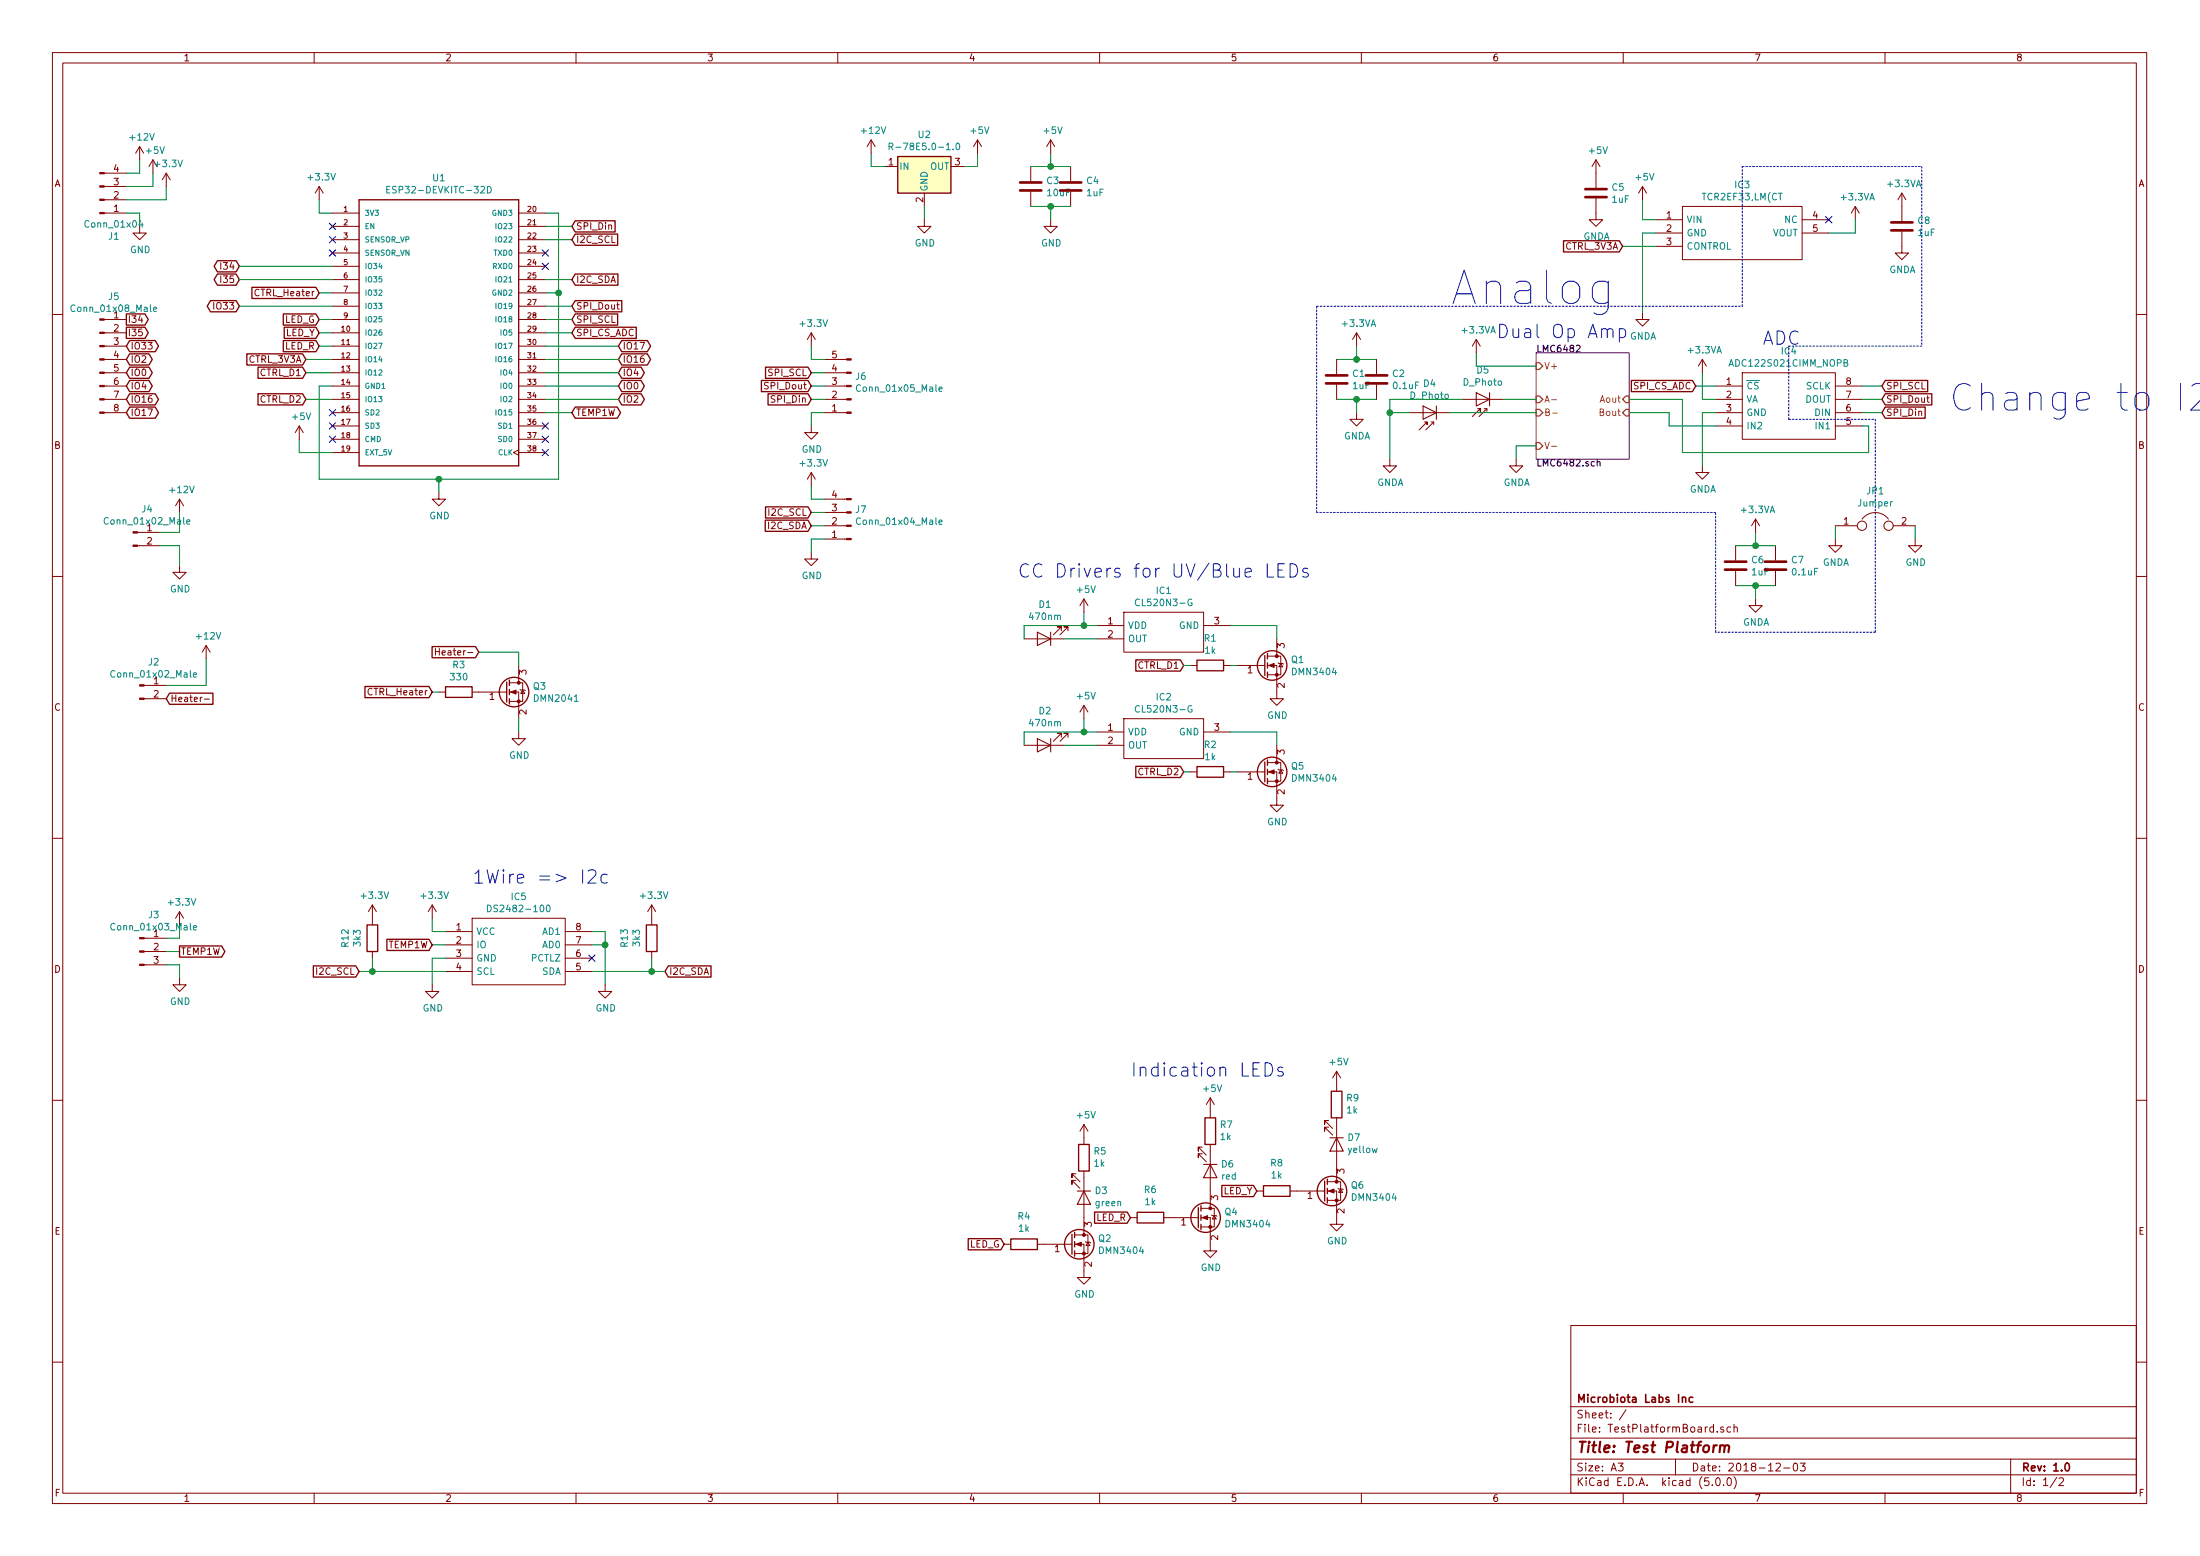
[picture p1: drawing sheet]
EESchema Schematic File Version 4
LIBS:TestPlatformBoard-cache
EELAYER 26 0
EELAYER END
$Descr A3 16535 11693
encoding utf-8
Sheet 1 2
Title "Test Platform"
Date "2018-12-03"
Rev "1.0"
Comp "Microbiota Labs Inc"
Comment1 ""
Comment2 ""
Comment3 ""
Comment4 ""
$EndDescr
$Comp
L Regulator_Switching:R-78E5.0-1.0 U2
U 1 1
P 6950 1250
F 0 "U2" H 6950 1492 50  0000 C CNN
F 1 "R-78E5.0-1.0" H 6950 1401 50  0000 C CNN
F 2 "Converters_DCDC_ACDC:DCDC-Conv_RECOM_R-78E-0.5" H 7000 1000 50  0001 L CIN
F 3 "https://www.recom-power.com/pdf/Innoline/R-78Exx-1.0.pdf" H 6950 1250 50  0001 C CNN
	1    6950 1250
	1    0    0    -1  
$EndComp
$Sheet
S 11550 2650 700  800 
U 5C00F5BD
F0 "LMC6482" 50
F1 "LMC6482.sch" 50
F2 "A-" I L 11550 3000 50 
F3 "B-" I L 11550 3100 50 
F4 "V+" I L 11550 2750 50 
F5 "V-" I L 11550 3350 50 
F6 "Aout" I R 12250 3000 50 
F7 "Bout" I R 12250 3100 50 
$EndSheet
$Comp
L power:GNDA #PWR022
U 1 1
P 11400 3450
F 0 "#PWR022" H 11400 3200 50  0001 C CNN
F 1 "GNDA" H 11405 3277 50  0000 C CNN
F 2 "" H 11400 3450 50  0001 C CNN
F 3 "" H 11400 3450 50  0001 C CNN
	1    11400 3450
	1    0    0    -1  
$EndComp
Wire Wire Line
	11400 3450 11400 3350
Wire Wire Line
	11400 3350 11550 3350
$Comp
L power:+3.3V #PWR04
U 1 1
P 2400 1500
F 0 "#PWR04" H 2400 1350 50  0001 C CNN
F 1 "+3.3V" H 2415 1673 50  0000 C CNN
F 2 "" H 2400 1500 50  0001 C CNN
F 3 "" H 2400 1500 50  0001 C CNN
	1    2400 1500
	1    0    0    -1  
$EndComp
Wire Wire Line
	11100 2650 11100 2750
Wire Wire Line
	11100 2750 11550 2750
Wire Wire Line
	7350 1150 7350 1250
Wire Wire Line
	7350 1250 7250 1250
$Comp
L power:GNDA #PWR028
U 1 1
P 12350 2350
F 0 "#PWR028" H 12350 2100 50  0001 C CNN
F 1 "GNDA" H 12355 2177 50  0000 C CNN
F 2 "" H 12350 2350 50  0001 C CNN
F 3 "" H 12350 2350 50  0001 C CNN
	1    12350 2350
	1    0    0    -1  
$EndComp
Wire Wire Line
	6950 1550 6950 1650
$Comp
L Device:D_Photo D5
U 1 1
P 11100 3000
F 0 "D5" H 11050 2784 50  0000 C CNN
F 1 "D_Photo" H 11050 2875 50  0000 C CNN
F 2 "LEDs:LED_D5.0mm" H 11050 3000 50  0001 C CNN
F 3 "~" H 11050 3000 50  0001 C CNN
	1    11100 3000
	-1   0    0    1   
$EndComp
$Comp
L Device:D_Photo D4
U 1 1
P 10700 3100
F 0 "D4" H 10650 2884 50  0000 C CNN
F 1 "D_Photo" H 10650 2975 50  0000 C CNN
F 2 "LEDs:LED_D5.0mm" H 10650 3100 50  0001 C CNN
F 3 "~" H 10650 3100 50  0001 C CNN
	1    10700 3100
	-1   0    0    1   
$EndComp
Wire Wire Line
	11300 3000 11550 3000
Wire Wire Line
	11550 3100 10900 3100
$Comp
L ADC122S021CIMM_NOPB:ADC122S021CIMM_NOPB IC4
U 1 1
P 12900 2900
F 0 "IC4" H 13450 3165 50  0000 C CNN
F 1 "ADC122S021CIMM_NOPB" H 13450 3074 50  0000 C CNN
F 2 "ADC122S021CIMM_NOPB:SOP65P490X110-8N" H 13850 3000 50  0001 L CNN
F 3 "http://www.ti.com/lit/gpn/ADC122S021" H 13850 2900 50  0001 L CNN
F 4 "2 Channel, 50 ksps to 200 ksps 12-Bit A/D Converter" H 13850 2800 50  0001 L CNN "Description"
F 5 "1.1" H 13850 2700 50  0001 L CNN "Height"
F 6 "ADC122S021CIMM/NOPB" H 13850 2600 50  0001 L CNN "TI store Part Number"
F 7 "Texas Instruments" H 13850 2500 50  0001 L CNN "Manufacturer_Name"
F 8 "ADC122S021CIMM/NOPB" H 13850 2400 50  0001 L CNN "Manufacturer_Part_Number"
	1    12900 2900
	1    0    0    -1  
$EndComp
Wire Wire Line
	12650 3000 12650 3400
Wire Wire Line
	12650 3400 14050 3400
Wire Wire Line
	14050 3400 14050 3200
Wire Wire Line
	14050 3200 14000 3200
Wire Wire Line
	12250 3000 12650 3000
Wire Wire Line
	12550 3200 12550 3100
Wire Wire Line
	12550 3100 12250 3100
Wire Wire Line
	12550 3200 12900 3200
Wire Wire Line
	12900 3100 12800 3100
Wire Wire Line
	12800 3100 12800 3500
$Comp
L power:GNDA #PWR032
U 1 1
P 12800 3500
F 0 "#PWR032" H 12800 3250 50  0001 C CNN
F 1 "GNDA" H 12805 3327 50  0000 C CNN
F 2 "" H 12800 3500 50  0001 C CNN
F 3 "" H 12800 3500 50  0001 C CNN
	1    12800 3500
	1    0    0    -1  
$EndComp
Wire Wire Line
	12900 3000 12800 3000
Wire Wire Line
	12800 3000 12800 2800
Wire Wire Line
	12900 2900 12750 2900
Text GLabel 12750 2900 0    50   Input ~ 0
SPI_CS_ADC
Text GLabel 14150 2900 2    50   Input ~ 0
SPI_SCL
Text GLabel 14150 3000 2    50   Input ~ 0
SPI_Dout
Text GLabel 14150 3100 2    50   Input ~ 0
SPI_Din
Wire Wire Line
	14000 3000 14150 3000
Wire Wire Line
	14000 3100 14150 3100
Wire Wire Line
	14150 2900 14000 2900
Wire Wire Line
	6650 1250 6550 1250
Wire Wire Line
	6550 1250 6550 1150
$Comp
L power:+5V #PWR012
U 1 1
P 7350 1150
F 0 "#PWR012" H 7350 1000 50  0001 C CNN
F 1 "+5V" H 7365 1323 50  0000 C CNN
F 2 "" H 7350 1150 50  0001 C CNN
F 3 "" H 7350 1150 50  0001 C CNN
	1    7350 1150
	1    0    0    -1  
$EndComp
$Comp
L power:+12V #PWR010
U 1 1
P 6550 1150
F 0 "#PWR010" H 6550 1000 50  0001 C CNN
F 1 "+12V" H 6565 1323 50  0000 C CNN
F 2 "" H 6550 1150 50  0001 C CNN
F 3 "" H 6550 1150 50  0001 C CNN
	1    6550 1150
	1    0    0    -1  
$EndComp
$Comp
L TCR2EF33_LM(CT:TCR2EF33,LM(CT IC3
U 1 1
P 12450 1650
F 0 "IC3" H 13100 1915 50  0000 C CNN
F 1 "TCR2EF33,LM(CT" H 13100 1824 50  0000 C CNN
F 2 "TCR2EF33_LM(CT:SOT-25" H 13600 1750 50  0001 L CNN
F 3 "https://toshiba.semicon-storage.com/info/docget.jsp?did=13794&prodName=TCR2EF45" H 13600 1650 50  0001 L CNN
F 4 "Reg IC, CMOS, Vin6V, 3.3V/200mA, SOT-25 Toshiba TCR2EF33,LM(CT, LDO Voltage Regulator, 150mA, 3.3 V 1%, 1.5  5.55 Vin, 5-Pin SOT-25" H 13600 1550 50  0001 L CNN "Description"
F 5 "" H 13600 1450 50  0001 L CNN "Height"
F 6 "TCR2EF33LM(CTDKR-ND" H 13600 1350 50  0001 L CNN "DigiKey Part Number"
F 7 "Toshiba" H 13600 1250 50  0001 L CNN "Manufacturer_Name"
F 8 "TCR2EF33,LM(CT" H 13600 1150 50  0001 L CNN "Manufacturer_Part_Number"
	1    12450 1650
	1    0    0    -1  
$EndComp
NoConn ~ 13750 1650
Wire Wire Line
	12450 1650 12350 1650
Wire Wire Line
	12350 1650 12350 1500
$Comp
L power:+5V #PWR027
U 1 1
P 12350 1500
F 0 "#PWR027" H 12350 1350 50  0001 C CNN
F 1 "+5V" H 12365 1673 50  0000 C CNN
F 2 "" H 12350 1500 50  0001 C CNN
F 3 "" H 12350 1500 50  0001 C CNN
	1    12350 1500
	1    0    0    -1  
$EndComp
Wire Wire Line
	12450 1750 12350 1750
Wire Wire Line
	12350 1750 12350 2350
$Comp
L power:GND #PWR011
U 1 1
P 6950 1650
F 0 "#PWR011" H 6950 1400 50  0001 C CNN
F 1 "GND" H 6955 1477 50  0000 C CNN
F 2 "" H 6950 1650 50  0001 C CNN
F 3 "" H 6950 1650 50  0001 C CNN
	1    6950 1650
	1    0    0    -1  
$EndComp
Wire Wire Line
	12450 1850 12200 1850
$Comp
L Device:C C3
U 1 1
P 7750 1400
F 0 "C3" H 7865 1446 50  0000 L CNN
F 1 "10uF" H 7865 1355 50  0000 L CNN
F 2 "Capacitors_SMD:C_0805_HandSoldering" H 7788 1250 50  0001 C CNN
F 3 "~" H 7750 1400 50  0001 C CNN
	1    7750 1400
	1    0    0    -1  
$EndComp
$Comp
L Device:C C4
U 1 1
P 8050 1400
F 0 "C4" H 8165 1446 50  0000 L CNN
F 1 "1uF" H 8165 1355 50  0000 L CNN
F 2 "Capacitors_SMD:C_0805_HandSoldering" H 8088 1250 50  0001 C CNN
F 3 "~" H 8050 1400 50  0001 C CNN
	1    8050 1400
	1    0    0    -1  
$EndComp
$Comp
L power:GNDA #PWR034
U 1 1
P 13200 4500
F 0 "#PWR034" H 13200 4250 50  0001 C CNN
F 1 "GNDA" H 13205 4327 50  0000 C CNN
F 2 "" H 13200 4500 50  0001 C CNN
F 3 "" H 13200 4500 50  0001 C CNN
	1    13200 4500
	1    0    0    -1  
$EndComp
Wire Wire Line
	13050 4400 13200 4400
Wire Wire Line
	13200 4500 13200 4400
Connection ~ 13200 4400
Wire Wire Line
	13200 4400 13350 4400
Wire Wire Line
	13200 4100 13200 4000
$Comp
L CL520N3-G:CL520N3-G IC2
U 1 1
P 8250 5500
F 0 "IC2" H 8750 5765 50  0000 C CNN
F 1 "CL520N3-G" H 8750 5674 50  0000 C CNN
F 2 "TO_SOT_Packages_SMD:TO-252-2" H 9100 5600 50  0001 L CNN
F 3 "http://docs-emea.rs-online.com/webdocs/1330/0900766b81330fdc.pdf" H 9100 5500 50  0001 L CNN
F 4 "Microchip CL520N3-G LED Driver IC, 4.75  90 V dc 20mA 3-Pin TO-92" H 9100 5400 50  0001 L CNN "Description"
F 5 "" H 9100 5300 50  0001 L CNN "Height"
F 6 "Microchip" H 9100 5200 50  0001 L CNN "Manufacturer_Name"
F 7 "CL520N3-G" H 9100 5100 50  0001 L CNN "Manufacturer_Part_Number"
F 8 "1704345" H 9100 5000 50  0001 L CNN "RS Part Number"
F 9 "http://uk.rs-online.com/web/p/products/1704345" H 9100 4900 50  0001 L CNN "RS Price/Stock"
F 10 "689-CL520N3-G" H 9100 4800 50  0001 L CNN "Mouser Part Number"
F 11 "https://www.mouser.com/Search/Refine.aspx?Keyword=689-CL520N3-G" H 9100 4700 50  0001 L CNN "Mouser Price/Stock"
	1    8250 5500
	1    0    0    -1  
$EndComp
Wire Wire Line
	8250 5500 8150 5500
Wire Wire Line
	8150 5500 8150 5400
Wire Wire Line
	11000 3000 10450 3000
Wire Wire Line
	10600 3100 10450 3100
$Comp
L Device:LED D2
U 1 1
P 7850 5600
F 0 "D2" H 7842 5345 50  0000 C CNN
F 1 "470nm" H 7842 5436 50  0000 C CNN
F 2 "LEDs:LED_D5.0mm" H 7850 5600 50  0001 C CNN
F 3 "~" H 7850 5600 50  0001 C CNN
	1    7850 5600
	-1   0    0    1   
$EndComp
$Comp
L power:GNDA #PWR015
U 1 1
P 10450 3450
F 0 "#PWR015" H 10450 3200 50  0001 C CNN
F 1 "GNDA" H 10455 3277 50  0000 C CNN
F 2 "" H 10450 3450 50  0001 C CNN
F 3 "" H 10450 3450 50  0001 C CNN
	1    10450 3450
	1    0    0    -1  
$EndComp
Wire Wire Line
	10450 3000 10450 3100
Connection ~ 10450 3100
Wire Wire Line
	10450 3100 10450 3450
Wire Wire Line
	8250 5600 8000 5600
Wire Wire Line
	7700 5600 7700 5500
Wire Wire Line
	8150 5500 7700 5500
Connection ~ 8150 5500
$Comp
L CL520N3-G:CL520N3-G IC1
U 1 1
P 8250 4700
F 0 "IC1" H 8750 4965 50  0000 C CNN
F 1 "CL520N3-G" H 8750 4874 50  0000 C CNN
F 2 "TO_SOT_Packages_SMD:TO-252-2" H 9100 4800 50  0001 L CNN
F 3 "http://docs-emea.rs-online.com/webdocs/1330/0900766b81330fdc.pdf" H 9100 4700 50  0001 L CNN
F 4 "Microchip CL520N3-G LED Driver IC, 4.75  90 V dc 20mA 3-Pin TO-92" H 9100 4600 50  0001 L CNN "Description"
F 5 "" H 9100 4500 50  0001 L CNN "Height"
F 6 "Microchip" H 9100 4400 50  0001 L CNN "Manufacturer_Name"
F 7 "CL520N3-G" H 9100 4300 50  0001 L CNN "Manufacturer_Part_Number"
F 8 "1704345" H 9100 4200 50  0001 L CNN "RS Part Number"
F 9 "http://uk.rs-online.com/web/p/products/1704345" H 9100 4100 50  0001 L CNN "RS Price/Stock"
F 10 "689-CL520N3-G" H 9100 4000 50  0001 L CNN "Mouser Part Number"
F 11 "https://www.mouser.com/Search/Refine.aspx?Keyword=689-CL520N3-G" H 9100 3900 50  0001 L CNN "Mouser Price/Stock"
	1    8250 4700
	1    0    0    -1  
$EndComp
Wire Wire Line
	8250 4700 8150 4700
Wire Wire Line
	8150 4700 8150 4600
$Comp
L Device:LED D1
U 1 1
P 7850 4800
F 0 "D1" H 7842 4545 50  0000 C CNN
F 1 "470nm" H 7842 4636 50  0000 C CNN
F 2 "LEDs:LED_D5.0mm" H 7850 4800 50  0001 C CNN
F 3 "~" H 7850 4800 50  0001 C CNN
	1    7850 4800
	-1   0    0    1   
$EndComp
Wire Wire Line
	8250 4800 8000 4800
Wire Wire Line
	7700 4800 7700 4700
Wire Wire Line
	8150 4700 7700 4700
Connection ~ 8150 4700
$Comp
L power:GND #PWR09
U 1 1
P 9600 6000
F 0 "#PWR09" H 9600 5750 50  0001 C CNN
F 1 "GND" H 9605 5827 50  0000 C CNN
F 2 "" H 9600 6000 50  0001 C CNN
F 3 "" H 9600 6000 50  0001 C CNN
	1    9600 6000
	1    0    0    -1  
$EndComp
Wire Wire Line
	9250 5500 9600 5500
Wire Wire Line
	9600 5500 9600 5600
$Comp
L power:GND #PWR08
U 1 1
P 9600 5200
F 0 "#PWR08" H 9600 4950 50  0001 C CNN
F 1 "GND" H 9605 5027 50  0000 C CNN
F 2 "" H 9600 5200 50  0001 C CNN
F 3 "" H 9600 5200 50  0001 C CNN
	1    9600 5200
	1    0    0    -1  
$EndComp
$Comp
L Device:Q_NMOS_GSD Q1
U 1 1
P 9500 5000
F 0 "Q1" H 9705 5046 50  0000 L CNN
F 1 "DMN3404" H 9705 4955 50  0000 L CNN
F 2 "TO_SOT_Packages_SMD:SOT-23_Handsoldering" H 9700 5100 50  0001 C CNN
F 3 "~" H 9500 5000 50  0001 C CNN
	1    9500 5000
	1    0    0    -1  
$EndComp
Wire Wire Line
	9600 4800 9600 4700
Wire Wire Line
	9250 4700 9600 4700
Text GLabel 8900 5000 0    50   Input ~ 0
CTRL_D1
Text GLabel 8900 5800 0    50   Input ~ 0
CTRL_D2
$Comp
L Device:LED D3
U 1 1
P 8150 9000
F 0 "D3" V 8095 9079 50  0000 L CNN
F 1 "green" V 8186 9079 50  0000 L CNN
F 2 "LEDs:LED_D5.0mm" H 8150 9000 50  0001 C CNN
F 3 "~" H 8150 9000 50  0001 C CNN
	1    8150 9000
	0    1    1    0   
$EndComp
$Comp
L Device:R R1
U 1 1
P 9100 5000
F 0 "R1" V 8893 5000 50  0000 C CNN
F 1 "1k" V 8984 5000 50  0000 C CNN
F 2 "Resistors_SMD:R_0805_HandSoldering" V 9030 5000 50  0001 C CNN
F 3 "~" H 9100 5000 50  0001 C CNN
	1    9100 5000
	0    1    1    0   
$EndComp
Wire Wire Line
	8950 5800 8900 5800
Wire Wire Line
	9300 5800 9250 5800
$Comp
L Device:R R5
U 1 1
P 8150 8700
F 0 "R5" H 8080 8654 50  0000 R CNN
F 1 "1k" H 8080 8745 50  0000 R CNN
F 2 "Resistors_SMD:R_0805_HandSoldering" V 8080 8700 50  0001 C CNN
F 3 "~" H 8150 8700 50  0001 C CNN
	1    8150 8700
	-1   0    0    1   
$EndComp
Wire Wire Line
	8950 5000 8900 5000
Wire Wire Line
	9300 5000 9250 5000
$Comp
L power:+5V #PWR05
U 1 1
P 8150 4600
F 0 "#PWR05" H 8150 4450 50  0001 C CNN
F 1 "+5V" H 8165 4773 50  0000 C CNN
F 2 "" H 8150 4600 50  0001 C CNN
F 3 "" H 8150 4600 50  0001 C CNN
	1    8150 4600
	1    0    0    -1  
$EndComp
$Comp
L power:+5V #PWR06
U 1 1
P 8150 5400
F 0 "#PWR06" H 8150 5250 50  0001 C CNN
F 1 "+5V" H 8165 5573 50  0000 C CNN
F 2 "" H 8150 5400 50  0001 C CNN
F 3 "" H 8150 5400 50  0001 C CNN
	1    8150 5400
	1    0    0    -1  
$EndComp
$Comp
L power:GND #PWR018
U 1 1
P 8150 9550
F 0 "#PWR018" H 8150 9300 50  0001 C CNN
F 1 "GND" H 8155 9377 50  0000 C CNN
F 2 "" H 8150 9550 50  0001 C CNN
F 3 "" H 8150 9550 50  0001 C CNN
	1    8150 9550
	1    0    0    -1  
$EndComp
$Comp
L Device:R R4
U 1 1
P 7700 9350
F 0 "R4" V 7907 9350 50  0000 C CNN
F 1 "1k" V 7816 9350 50  0000 C CNN
F 2 "Resistors_SMD:R_0805_HandSoldering" V 7630 9350 50  0001 C CNN
F 3 "~" H 7700 9350 50  0001 C CNN
	1    7700 9350
	0    -1   -1   0   
$EndComp
$Comp
L power:+5V #PWR017
U 1 1
P 8150 8550
F 0 "#PWR017" H 8150 8400 50  0001 C CNN
F 1 "+5V" H 8165 8723 50  0000 C CNN
F 2 "" H 8150 8550 50  0001 C CNN
F 3 "" H 8150 8550 50  0001 C CNN
	1    8150 8550
	1    0    0    -1  
$EndComp
$Comp
L Device:LED D6
U 1 1
P 9100 8800
F 0 "D6" V 9045 8879 50  0000 L CNN
F 1 "red" V 9136 8879 50  0000 L CNN
F 2 "LEDs:LED_D5.0mm" H 9100 8800 50  0001 C CNN
F 3 "~" H 9100 8800 50  0001 C CNN
	1    9100 8800
	0    1    1    0   
$EndComp
$Comp
L Device:R R7
U 1 1
P 9100 8500
F 0 "R7" H 9030 8454 50  0000 R CNN
F 1 "1k" H 9030 8545 50  0000 R CNN
F 2 "Resistors_SMD:R_0805_HandSoldering" V 9030 8500 50  0001 C CNN
F 3 "~" H 9100 8500 50  0001 C CNN
	1    9100 8500
	-1   0    0    1   
$EndComp
$Comp
L power:GND #PWR024
U 1 1
P 9100 9350
F 0 "#PWR024" H 9100 9100 50  0001 C CNN
F 1 "GND" H 9105 9177 50  0000 C CNN
F 2 "" H 9100 9350 50  0001 C CNN
F 3 "" H 9100 9350 50  0001 C CNN
	1    9100 9350
	1    0    0    -1  
$EndComp
$Comp
L Device:R R6
U 1 1
P 8650 9150
F 0 "R6" V 8857 9150 50  0000 C CNN
F 1 "1k" V 8766 9150 50  0000 C CNN
F 2 "Resistors_SMD:R_0805_HandSoldering" V 8580 9150 50  0001 C CNN
F 3 "~" H 8650 9150 50  0001 C CNN
	1    8650 9150
	0    -1   -1   0   
$EndComp
$Comp
L power:+5V #PWR023
U 1 1
P 9100 8350
F 0 "#PWR023" H 9100 8200 50  0001 C CNN
F 1 "+5V" H 9115 8523 50  0000 C CNN
F 2 "" H 9100 8350 50  0001 C CNN
F 3 "" H 9100 8350 50  0001 C CNN
	1    9100 8350
	1    0    0    -1  
$EndComp
Text GLabel 7550 9350 0    50   Input ~ 0
LED_G
Text GLabel 8500 9150 0    50   Input ~ 0
LED_R
Text GLabel 9450 8950 0    50   Input ~ 0
LED_Y
$Comp
L Device:LED D7
U 1 1
P 10050 8600
F 0 "D7" V 9995 8679 50  0000 L CNN
F 1 "yellow" V 10086 8679 50  0000 L CNN
F 2 "LEDs:LED_D5.0mm" H 10050 8600 50  0001 C CNN
F 3 "~" H 10050 8600 50  0001 C CNN
	1    10050 8600
	0    1    1    0   
$EndComp
$Comp
L Device:R R9
U 1 1
P 10050 8300
F 0 "R9" H 9980 8254 50  0000 R CNN
F 1 "1k" H 9980 8345 50  0000 R CNN
F 2 "Resistors_SMD:R_0805_HandSoldering" V 9980 8300 50  0001 C CNN
F 3 "~" H 10050 8300 50  0001 C CNN
	1    10050 8300
	-1   0    0    1   
$EndComp
$Comp
L power:GND #PWR030
U 1 1
P 10050 9150
F 0 "#PWR030" H 10050 8900 50  0001 C CNN
F 1 "GND" H 10055 8977 50  0000 C CNN
F 2 "" H 10050 9150 50  0001 C CNN
F 3 "" H 10050 9150 50  0001 C CNN
	1    10050 9150
	1    0    0    -1  
$EndComp
$Comp
L Device:R R8
U 1 1
P 9600 8950
F 0 "R8" V 9807 8950 50  0000 C CNN
F 1 "1k" V 9716 8950 50  0000 C CNN
F 2 "Resistors_SMD:R_0805_HandSoldering" V 9530 8950 50  0001 C CNN
F 3 "~" H 9600 8950 50  0001 C CNN
	1    9600 8950
	0    -1   -1   0   
$EndComp
$Comp
L power:+5V #PWR029
U 1 1
P 10050 8150
F 0 "#PWR029" H 10050 8000 50  0001 C CNN
F 1 "+5V" H 10065 8323 50  0000 C CNN
F 2 "" H 10050 8150 50  0001 C CNN
F 3 "" H 10050 8150 50  0001 C CNN
	1    10050 8150
	1    0    0    -1  
$EndComp
$Comp
L Device:R R2
U 1 1
P 9100 5800
F 0 "R2" V 8893 5800 50  0000 C CNN
F 1 "1k" V 8984 5800 50  0000 C CNN
F 2 "Resistors_SMD:R_0805_HandSoldering" V 9030 5800 50  0001 C CNN
F 3 "~" H 9100 5800 50  0001 C CNN
	1    9100 5800
	0    1    1    0   
$EndComp
Text GLabel 12200 1850 0    50   Input ~ 0
CTRL_3V3A
$Comp
L Device:Q_NMOS_GSD Q3
U 1 1
P 3800 5200
F 0 "Q3" H 4005 5246 50  0000 L CNN
F 1 "DMN2041" H 4005 5155 50  0000 L CNN
F 2 "TO_SOT_Packages_SMD:SOT-23_Handsoldering" H 4000 5300 50  0001 C CNN
F 3 "~" H 3800 5200 50  0001 C CNN
	1    3800 5200
	1    0    0    -1  
$EndComp
$Comp
L power:GND #PWR016
U 1 1
P 3900 5500
F 0 "#PWR016" H 3900 5250 50  0001 C CNN
F 1 "GND" H 3905 5327 50  0000 C CNN
F 2 "" H 3900 5500 50  0001 C CNN
F 3 "" H 3900 5500 50  0001 C CNN
	1    3900 5500
	1    0    0    -1  
$EndComp
Wire Wire Line
	3900 5500 3900 5400
Wire Wire Line
	3900 5000 3900 4900
Text GLabel 3600 4900 0    50   Input ~ 0
Heater-
Wire Wire Line
	3900 4900 3600 4900
$Comp
L Device:R R3
U 1 1
P 3450 5200
F 0 "R3" V 3243 5200 50  0000 C CNN
F 1 "330" V 3334 5200 50  0000 C CNN
F 2 "Resistors_SMD:R_0805_HandSoldering" V 3380 5200 50  0001 C CNN
F 3 "~" H 3450 5200 50  0001 C CNN
	1    3450 5200
	0    1    1    0   
$EndComp
Wire Wire Line
	3250 5200 3300 5200
Text GLabel 3250 5200 0    50   Input ~ 0
CTRL_Heater
$Comp
L Connector:Conn_01x02_Male J2
U 1 1
P 1050 5150
F 0 "J2" H 1156 5328 50  0000 C CNN
F 1 "Conn_01x02_Male" H 1156 5237 50  0000 C CNN
F 2 "Pin_Headers:Pin_Header_Straight_1x02_Pitch2.54mm" H 1050 5150 50  0001 C CNN
F 3 "~" H 1050 5150 50  0001 C CNN
	1    1050 5150
	1    0    0    -1  
$EndComp
Text GLabel 1250 5250 2    50   Input ~ 0
Heater-
Wire Wire Line
	1250 5150 1550 5150
Wire Wire Line
	1550 5150 1550 4950
$Comp
L power:+12V #PWR03
U 1 1
P 1550 4950
F 0 "#PWR03" H 1550 4800 50  0001 C CNN
F 1 "+12V" H 1565 5123 50  0000 C CNN
F 2 "" H 1550 4950 50  0001 C CNN
F 3 "" H 1550 4950 50  0001 C CNN
	1    1550 4950
	1    0    0    -1  
$EndComp
$Comp
L Connector:Conn_01x03_Male J3
U 1 1
P 1050 7150
F 0 "J3" H 1156 7428 50  0000 C CNN
F 1 "Conn_01x03_Male" H 1156 7337 50  0000 C CNN
F 2 "Pin_Headers:Pin_Header_Straight_1x03_Pitch2.54mm" H 1050 7150 50  0001 C CNN
F 3 "~" H 1050 7150 50  0001 C CNN
	1    1050 7150
	1    0    0    -1  
$EndComp
Wire Wire Line
	1250 7050 1350 7050
Wire Wire Line
	1350 7050 1350 6950
$Comp
L power:+3.3VA #PWR035
U 1 1
P 13950 1650
F 0 "#PWR035" H 13950 1500 50  0001 C CNN
F 1 "+3.3VA" H 13965 1823 50  0000 C CNN
F 2 "" H 13950 1650 50  0001 C CNN
F 3 "" H 13950 1650 50  0001 C CNN
	1    13950 1650
	1    0    0    -1  
$EndComp
Wire Wire Line
	13950 1650 13950 1750
Wire Wire Line
	13750 1750 13950 1750
$Comp
L power:+3.3VA #PWR021
U 1 1
P 11100 2650
F 0 "#PWR021" H 11100 2500 50  0001 C CNN
F 1 "+3.3VA" H 11115 2823 50  0000 C CNN
F 2 "" H 11100 2650 50  0001 C CNN
F 3 "" H 11100 2650 50  0001 C CNN
	1    11100 2650
	1    0    0    -1  
$EndComp
Wire Wire Line
	2500 1600 2400 1600
Wire Wire Line
	2400 1600 2400 1500
Wire Wire Line
	4100 1600 4200 1600
Wire Wire Line
	4200 1600 4200 2200
Wire Wire Line
	4200 2200 4100 2200
Connection ~ 4200 2200
Wire Wire Line
	2500 2900 2400 2900
Wire Wire Line
	2400 2900 2400 3600
Wire Wire Line
	2400 3600 3300 3600
Wire Wire Line
	4200 2200 4200 3600
$Comp
L power:GND #PWR07
U 1 1
P 3300 3700
F 0 "#PWR07" H 3300 3450 50  0001 C CNN
F 1 "GND" H 3305 3527 50  0000 C CNN
F 2 "" H 3300 3700 50  0001 C CNN
F 3 "" H 3300 3700 50  0001 C CNN
	1    3300 3700
	1    0    0    -1  
$EndComp
Wire Wire Line
	3300 3700 3300 3600
Connection ~ 3300 3600
Wire Wire Line
	3300 3600 4200 3600
Wire Wire Line
	1250 7150 1350 7150
$Comp
L power:+3.3V #PWR01
U 1 1
P 1350 6950
F 0 "#PWR01" H 1350 6800 50  0001 C CNN
F 1 "+3.3V" H 1365 7123 50  0000 C CNN
F 2 "" H 1350 6950 50  0001 C CNN
F 3 "" H 1350 6950 50  0001 C CNN
	1    1350 6950
	1    0    0    -1  
$EndComp
Wire Wire Line
	1250 7250 1350 7250
Wire Wire Line
	1350 7250 1350 7350
$Comp
L power:GND #PWR02
U 1 1
P 1350 7350
F 0 "#PWR02" H 1350 7100 50  0001 C CNN
F 1 "GND" H 1355 7177 50  0000 C CNN
F 2 "" H 1350 7350 50  0001 C CNN
F 3 "" H 1350 7350 50  0001 C CNN
	1    1350 7350
	1    0    0    -1  
$EndComp
Text GLabel 2400 2200 0    50   Input ~ 0
CTRL_Heater
Text GLabel 1350 7150 2    50   Output ~ 0
TEMP1W
Text GLabel 2400 2400 0    50   Input ~ 0
LED_G
Text GLabel 2400 2600 0    50   Input ~ 0
LED_R
Text GLabel 2400 2500 0    50   Input ~ 0
LED_Y
Text GLabel 2300 2800 0    50   Input ~ 0
CTRL_D1
Text GLabel 2300 3000 0    50   Input ~ 0
CTRL_D2
Text GLabel 2300 2700 0    50   Input ~ 0
CTRL_3V3A
Text GLabel 4300 2500 2    50   Input ~ 0
SPI_CS_ADC
Text GLabel 4300 2400 2    50   Input ~ 0
SPI_SCL
Text GLabel 4300 2300 2    50   Input ~ 0
SPI_Dout
Text GLabel 4300 1700 2    50   Input ~ 0
SPI_Din
Wire Wire Line
	4300 2500 4100 2500
Wire Wire Line
	4300 2400 4100 2400
Wire Wire Line
	4300 2300 4100 2300
Wire Wire Line
	4300 1700 4100 1700
Wire Wire Line
	2400 2200 2500 2200
Wire Wire Line
	2400 2400 2500 2400
Wire Wire Line
	2400 2500 2500 2500
Wire Wire Line
	2400 2600 2500 2600
Wire Wire Line
	2500 2800 2300 2800
Wire Wire Line
	2500 2700 2300 2700
Wire Wire Line
	2500 3000 2300 3000
NoConn ~ 2500 1800
NoConn ~ 2500 1900
NoConn ~ 2500 3100
NoConn ~ 2500 3200
NoConn ~ 2500 3300
NoConn ~ 2500 1700
NoConn ~ 4100 1900
NoConn ~ 4100 2000
NoConn ~ 4100 3400
NoConn ~ 4100 3300
NoConn ~ 4100 3200
Wire Notes Line
	13450 3150 14100 3150
Wire Notes Line
	14100 3150 14100 4750
Wire Notes Line
	14100 4750 12900 4750
Wire Notes Line
	12900 4750 12900 3850
Wire Notes Line
	12900 3850 9900 3850
Wire Notes Line
	9900 3850 9900 2300
Wire Notes Line
	9900 2300 13100 2300
Wire Notes Line
	13100 2300 13100 1250
Wire Notes Line
	13100 1250 14450 1250
Wire Notes Line
	14450 1250 14450 2600
Wire Notes Line
	14450 2600 13450 2600
Wire Notes Line
	13450 3150 13450 2600
$Comp
L power:+3.3VA #PWR033
U 1 1
P 13200 4000
F 0 "#PWR033" H 13200 3850 50  0001 C CNN
F 1 "+3.3VA" H 13215 4173 50  0000 C CNN
F 2 "" H 13200 4000 50  0001 C CNN
F 3 "" H 13200 4000 50  0001 C CNN
	1    13200 4000
	1    0    0    -1  
$EndComp
$Comp
L power:+3.3VA #PWR031
U 1 1
P 12800 2800
F 0 "#PWR031" H 12800 2650 50  0001 C CNN
F 1 "+3.3VA" H 12815 2973 50  0000 C CNN
F 2 "" H 12800 2800 50  0001 C CNN
F 3 "" H 12800 2800 50  0001 C CNN
	1    12800 2800
	1    0    0    -1  
$EndComp
Text GLabel 4650 2600 2    50   BiDi ~ 0
IO17
Text GLabel 4650 2700 2    50   BiDi ~ 0
IO16
Text GLabel 4650 2800 2    50   BiDi ~ 0
IO4
Text GLabel 4650 2900 2    50   BiDi ~ 0
IO0
Text GLabel 4650 3000 2    50   BiDi ~ 0
IO2
Text GLabel 1800 2300 0    50   BiDi ~ 0
IO33
Text GLabel 1800 2100 0    50   BiDi ~ 0
I35
Text GLabel 1800 2000 0    50   BiDi ~ 0
I34
Text GLabel 950  2400 2    50   Output ~ 0
I34
Text GLabel 950  2500 2    50   Output ~ 0
I35
Text GLabel 950  2600 2    50   BiDi ~ 0
IO33
Text GLabel 950  3100 2    50   BiDi ~ 0
IO17
Text GLabel 950  3000 2    50   BiDi ~ 0
IO16
Text GLabel 950  2900 2    50   BiDi ~ 0
IO4
Text GLabel 950  2700 2    50   BiDi ~ 0
IO2
Text GLabel 950  2800 2    50   BiDi ~ 0
IO0
$Comp
L ESP32-DEVKITC-32D:ESP32-DEVKITC-32D U1
U 1 1
P 3300 2500
F 0 "U1" H 3300 3667 50  0000 C CNN
F 1 "ESP32-DEVKITC-32D" H 3300 3576 50  0000 C CNN
F 2 "ESP32-DEVKITC-32D:MODULE_ESP32-DEVKITC-32D" H 3300 2500 50  0001 L BNN
F 3 "None" H 3300 2500 50  0001 L BNN
F 4 "Espressif Systems" H 3300 2500 50  0001 L BNN "Field4"
F 5 "Eval Board For Esp-Wroom-32" H 3300 2500 50  0001 L BNN "Field5"
F 6 "None" H 3300 2500 50  0001 L BNN "Field6"
F 7 "Unavailable" H 3300 2500 50  0001 L BNN "Field7"
F 8 "ESP32-DEVKITC-32D" H 3300 2500 50  0001 L BNN "Field8"
	1    3300 2500
	1    0    0    -1  
$EndComp
Wire Wire Line
	4300 1800 4100 1800
Wire Wire Line
	4100 2100 4300 2100
Wire Wire Line
	4100 2600 4650 2600
Wire Wire Line
	4650 2700 4100 2700
Wire Wire Line
	4100 2800 4650 2800
Wire Wire Line
	4650 2900 4100 2900
Wire Wire Line
	4100 3000 4650 3000
Wire Wire Line
	2500 2000 1800 2000
Wire Wire Line
	1800 2100 2500 2100
Wire Wire Line
	2500 2300 1800 2300
Wire Wire Line
	8050 1250 7900 1250
Wire Wire Line
	7750 1550 7900 1550
$Comp
L power:GND #PWR020
U 1 1
P 7900 1650
F 0 "#PWR020" H 7900 1400 50  0001 C CNN
F 1 "GND" H 7905 1477 50  0000 C CNN
F 2 "" H 7900 1650 50  0001 C CNN
F 3 "" H 7900 1650 50  0001 C CNN
	1    7900 1650
	1    0    0    -1  
$EndComp
Wire Wire Line
	7900 1650 7900 1550
Connection ~ 7900 1550
Wire Wire Line
	7900 1550 8050 1550
Wire Wire Line
	7900 1250 7900 1150
Connection ~ 7900 1250
Wire Wire Line
	7900 1250 7750 1250
$Comp
L power:+5V #PWR019
U 1 1
P 7900 1150
F 0 "#PWR019" H 7900 1000 50  0001 C CNN
F 1 "+5V" H 7915 1323 50  0000 C CNN
F 2 "" H 7900 1150 50  0001 C CNN
F 3 "" H 7900 1150 50  0001 C CNN
	1    7900 1150
	1    0    0    -1  
$EndComp
$Comp
L Device:C C6
U 1 1
P 13050 4250
F 0 "C6" H 13165 4296 50  0000 L CNN
F 1 "1uF" H 13165 4205 50  0000 L CNN
F 2 "Capacitors_SMD:C_0805_HandSoldering" H 13088 4100 50  0001 C CNN
F 3 "~" H 13050 4250 50  0001 C CNN
	1    13050 4250
	1    0    0    -1  
$EndComp
$Comp
L Device:C C7
U 1 1
P 13350 4250
F 0 "C7" H 13465 4296 50  0000 L CNN
F 1 "0.1uF" H 13465 4205 50  0000 L CNN
F 2 "Capacitors_SMD:C_0805_HandSoldering" H 13388 4100 50  0001 C CNN
F 3 "~" H 13350 4250 50  0001 C CNN
	1    13350 4250
	1    0    0    -1  
$EndComp
$Comp
L Device:C C8
U 1 1
P 14300 1700
F 0 "C8" H 14415 1746 50  0000 L CNN
F 1 "1uF" H 14415 1655 50  0000 L CNN
F 2 "Capacitors_SMD:C_0805_HandSoldering" H 14338 1550 50  0001 C CNN
F 3 "~" H 14300 1700 50  0001 C CNN
	1    14300 1700
	1    0    0    -1  
$EndComp
$Comp
L Device:C C5
U 1 1
P 12000 1450
F 0 "C5" H 12115 1496 50  0000 L CNN
F 1 "1uF" H 12115 1405 50  0000 L CNN
F 2 "Capacitors_SMD:C_0805_HandSoldering" H 12038 1300 50  0001 C CNN
F 3 "~" H 12000 1450 50  0001 C CNN
	1    12000 1450
	1    0    0    -1  
$EndComp
$Comp
L power:+5V #PWR025
U 1 1
P 12000 1300
F 0 "#PWR025" H 12000 1150 50  0001 C CNN
F 1 "+5V" H 12015 1473 50  0000 C CNN
F 2 "" H 12000 1300 50  0001 C CNN
F 3 "" H 12000 1300 50  0001 C CNN
	1    12000 1300
	1    0    0    -1  
$EndComp
$Comp
L power:GNDA #PWR026
U 1 1
P 12000 1600
F 0 "#PWR026" H 12000 1350 50  0001 C CNN
F 1 "GNDA" H 12005 1427 50  0000 C CNN
F 2 "" H 12000 1600 50  0001 C CNN
F 3 "" H 12000 1600 50  0001 C CNN
	1    12000 1600
	1    0    0    -1  
$EndComp
$Comp
L power:+3.3VA #PWR036
U 1 1
P 14300 1550
F 0 "#PWR036" H 14300 1400 50  0001 C CNN
F 1 "+3.3VA" H 14315 1723 50  0000 C CNN
F 2 "" H 14300 1550 50  0001 C CNN
F 3 "" H 14300 1550 50  0001 C CNN
	1    14300 1550
	1    0    0    -1  
$EndComp
$Comp
L power:GNDA #PWR037
U 1 1
P 14300 1850
F 0 "#PWR037" H 14300 1600 50  0001 C CNN
F 1 "GNDA" H 14305 1677 50  0000 C CNN
F 2 "" H 14300 1850 50  0001 C CNN
F 3 "" H 14300 1850 50  0001 C CNN
	1    14300 1850
	1    0    0    -1  
$EndComp
$Comp
L power:GNDA #PWR014
U 1 1
P 10200 3100
F 0 "#PWR014" H 10200 2850 50  0001 C CNN
F 1 "GNDA" H 10205 2927 50  0000 C CNN
F 2 "" H 10200 3100 50  0001 C CNN
F 3 "" H 10200 3100 50  0001 C CNN
	1    10200 3100
	1    0    0    -1  
$EndComp
Wire Wire Line
	10050 2700 10200 2700
Wire Wire Line
	10050 3000 10200 3000
Wire Wire Line
	10200 3100 10200 3000
Connection ~ 10200 3000
Wire Wire Line
	10200 3000 10350 3000
Wire Wire Line
	10200 2700 10200 2600
Connection ~ 10200 2700
Wire Wire Line
	10200 2700 10350 2700
$Comp
L power:+3.3VA #PWR013
U 1 1
P 10200 2600
F 0 "#PWR013" H 10200 2450 50  0001 C CNN
F 1 "+3.3VA" H 10215 2773 50  0000 C CNN
F 2 "" H 10200 2600 50  0001 C CNN
F 3 "" H 10200 2600 50  0001 C CNN
	1    10200 2600
	1    0    0    -1  
$EndComp
$Comp
L Device:C C1
U 1 1
P 10050 2850
F 0 "C1" H 10165 2896 50  0000 L CNN
F 1 "1uF" H 10165 2805 50  0000 L CNN
F 2 "Capacitors_SMD:C_0805_HandSoldering" H 10088 2700 50  0001 C CNN
F 3 "~" H 10050 2850 50  0001 C CNN
	1    10050 2850
	1    0    0    -1  
$EndComp
$Comp
L Device:C C2
U 1 1
P 10350 2850
F 0 "C2" H 10465 2896 50  0000 L CNN
F 1 "0.1uF" H 10465 2805 50  0000 L CNN
F 2 "Capacitors_SMD:C_0805_HandSoldering" H 10388 2700 50  0001 C CNN
F 3 "~" H 10350 2850 50  0001 C CNN
	1    10350 2850
	1    0    0    -1  
$EndComp
$Comp
L Connector:Conn_01x02_Male J4
U 1 1
P 1000 4000
F 0 "J4" H 1106 4178 50  0000 C CNN
F 1 "Conn_01x02_Male" H 1106 4087 50  0000 C CNN
F 2 "Connectors:BARREL_JACK" H 1000 4000 50  0001 C CNN
F 3 "~" H 1000 4000 50  0001 C CNN
	1    1000 4000
	1    0    0    -1  
$EndComp
$Comp
L power:+12V #PWR0101
U 1 1
P 1350 3850
F 0 "#PWR0101" H 1350 3700 50  0001 C CNN
F 1 "+12V" H 1365 4023 50  0000 C CNN
F 2 "" H 1350 3850 50  0001 C CNN
F 3 "" H 1350 3850 50  0001 C CNN
	1    1350 3850
	1    0    0    -1  
$EndComp
Wire Wire Line
	1350 3850 1350 4000
Wire Wire Line
	1350 4000 1200 4000
$Comp
L power:GND #PWR0102
U 1 1
P 1350 4250
F 0 "#PWR0102" H 1350 4000 50  0001 C CNN
F 1 "GND" H 1355 4077 50  0000 C CNN
F 2 "" H 1350 4250 50  0001 C CNN
F 3 "" H 1350 4250 50  0001 C CNN
	1    1350 4250
	1    0    0    -1  
$EndComp
Wire Wire Line
	1200 4100 1350 4100
Wire Wire Line
	1350 4100 1350 4250
Wire Wire Line
	2500 3400 2250 3400
Wire Wire Line
	2250 3400 2250 3300
$Comp
L power:+5V #PWR0103
U 1 1
P 2250 3300
F 0 "#PWR0103" H 2250 3150 50  0001 C CNN
F 1 "+5V" H 2265 3473 50  0000 C CNN
F 2 "" H 2250 3300 50  0001 C CNN
F 3 "" H 2250 3300 50  0001 C CNN
	1    2250 3300
	1    0    0    -1  
$EndComp
$Comp
L DS2482-100:DS2482-100 IC5
U 1 1
P 3350 7000
F 0 "IC5" H 3900 7265 50  0000 C CNN
F 1 "DS2482-100" H 3900 7174 50  0000 C CNN
F 2 "DS2482-100:SOIC127P600X175-8N" H 4300 7100 50  0001 L CNN
F 3 "https://datasheets.maximintegrated.com/en/ds/DS2482-100.pdf" H 4300 7000 50  0001 L CNN
F 4 "I/O Controller Interface IC" H 4300 6900 50  0001 L CNN "Description"
F 5 "1.75" H 4300 6800 50  0001 L CNN "Height"
F 6 "N/A" H 4300 6700 50  0001 L CNN "Mouser Part Number"
F 7 "Maxim Integrated" H 4300 6600 50  0001 L CNN "Manufacturer_Name"
F 8 "DS2482-100" H 4300 6500 50  0001 L CNN "Manufacturer_Part_Number"
	1    3350 7000
	1    0    0    -1  
$EndComp
$Comp
L Device:R R12
U 1 1
P 2800 7050
F 0 "R12" V 2593 7050 50  0000 C CNN
F 1 "3k3" V 2684 7050 50  0000 C CNN
F 2 "Resistors_SMD:R_0805_HandSoldering" V 2730 7050 50  0001 C CNN
F 3 "~" H 2800 7050 50  0001 C CNN
	1    2800 7050
	1    0    0    -1  
$EndComp
$Comp
L Device:R R13
U 1 1
P 4900 7050
F 0 "R13" V 4693 7050 50  0000 C CNN
F 1 "3k3" V 4784 7050 50  0000 C CNN
F 2 "Resistors_SMD:R_0805_HandSoldering" V 4830 7050 50  0001 C CNN
F 3 "~" H 4900 7050 50  0001 C CNN
	1    4900 7050
	1    0    0    -1  
$EndComp
Wire Wire Line
	3350 7200 3250 7200
Wire Wire Line
	3250 7200 3250 7400
$Comp
L power:+3.3V #PWR038
U 1 1
P 2800 6900
F 0 "#PWR038" H 2800 6750 50  0001 C CNN
F 1 "+3.3V" H 2815 7073 50  0000 C CNN
F 2 "" H 2800 6900 50  0001 C CNN
F 3 "" H 2800 6900 50  0001 C CNN
	1    2800 6900
	1    0    0    -1  
$EndComp
Wire Wire Line
	4450 7000 4550 7000
Wire Wire Line
	4550 7000 4550 7100
Wire Wire Line
	4450 7100 4550 7100
Connection ~ 4550 7100
Wire Wire Line
	4550 7100 4550 7400
Wire Wire Line
	3350 7100 3250 7100
Text GLabel 3250 7100 0    50   Input ~ 0
TEMP1W
Wire Wire Line
	3350 7000 3250 7000
Wire Wire Line
	3250 7000 3250 6900
$Comp
L power:+3.3V #PWR039
U 1 1
P 3250 6900
F 0 "#PWR039" H 3250 6750 50  0001 C CNN
F 1 "+3.3V" H 3265 7073 50  0000 C CNN
F 2 "" H 3250 6900 50  0001 C CNN
F 3 "" H 3250 6900 50  0001 C CNN
	1    3250 6900
	1    0    0    -1  
$EndComp
$Comp
L power:+3.3V #PWR042
U 1 1
P 4900 6900
F 0 "#PWR042" H 4900 6750 50  0001 C CNN
F 1 "+3.3V" H 4915 7073 50  0000 C CNN
F 2 "" H 4900 6900 50  0001 C CNN
F 3 "" H 4900 6900 50  0001 C CNN
	1    4900 6900
	1    0    0    -1  
$EndComp
$Comp
L power:GND #PWR040
U 1 1
P 3250 7400
F 0 "#PWR040" H 3250 7150 50  0001 C CNN
F 1 "GND" H 3255 7227 50  0000 C CNN
F 2 "" H 3250 7400 50  0001 C CNN
F 3 "" H 3250 7400 50  0001 C CNN
	1    3250 7400
	1    0    0    -1  
$EndComp
$Comp
L power:GND #PWR041
U 1 1
P 4550 7400
F 0 "#PWR041" H 4550 7150 50  0001 C CNN
F 1 "GND" H 4555 7227 50  0000 C CNN
F 2 "" H 4550 7400 50  0001 C CNN
F 3 "" H 4550 7400 50  0001 C CNN
	1    4550 7400
	1    0    0    -1  
$EndComp
NoConn ~ 4450 7200
Wire Wire Line
	4900 7200 4900 7300
Wire Wire Line
	4450 7300 4900 7300
Wire Wire Line
	2700 7300 2800 7300
Wire Wire Line
	2800 7300 2800 7200
Connection ~ 2800 7300
Wire Wire Line
	2800 7300 3350 7300
Text GLabel 4300 1800 2    50   Input ~ 0
I2C_SCL
Text GLabel 4300 2100 2    50   Input ~ 0
I2C_SDA
Text GLabel 5000 7300 2    50   Input ~ 0
I2C_SDA
Wire Wire Line
	5000 7300 4900 7300
Connection ~ 4900 7300
Text GLabel 2700 7300 0    50   Input ~ 0
I2C_SCL
Wire Wire Line
	13050 4100 13200 4100
Connection ~ 13200 4100
Wire Wire Line
	13200 4100 13350 4100
Text Notes 10900 2300 0    250  ~ 0
Analog\n
Text Notes 8500 8100 0    100  ~ 0
Indication LEDs\n
Text Notes 3550 6650 0    100  ~ 0
1Wire => I2c\n
Text Notes 7650 4350 0    100  ~ 0
CC Drivers for UV/Blue LEDs\n
Text Notes 11250 2550 0    100  ~ 0
Dual Op Amp\n
Text Notes 13250 2600 0    100  ~ 0
ADC\n
Wire Wire Line
	4300 3100 4100 3100
$Comp
L Connector:Conn_01x04_Male J1
U 1 1
P 750 1500
F 0 "J1" H 856 1778 50  0000 C CNN
F 1 "Conn_01x04" H 856 1687 50  0000 C CNN
F 2 "Pin_Headers:Pin_Header_Straight_1x04_Pitch2.54mm" H 750 1500 50  0001 C CNN
F 3 "~" H 750 1500 50  0001 C CNN
	1    750  1500
	1    0    0    1   
$EndComp
Wire Wire Line
	950  1300 1050 1300
Wire Wire Line
	1050 1300 1050 1200
Wire Wire Line
	950  1400 1150 1400
Wire Wire Line
	1150 1400 1150 1300
Wire Wire Line
	950  1500 1250 1500
Wire Wire Line
	1250 1500 1250 1400
Wire Wire Line
	950  1600 1050 1600
Wire Wire Line
	1050 1600 1050 1700
$Comp
L power:GND #PWR044
U 1 1
P 1050 1700
F 0 "#PWR044" H 1050 1450 50  0001 C CNN
F 1 "GND" H 1055 1527 50  0000 C CNN
F 2 "" H 1050 1700 50  0001 C CNN
F 3 "" H 1050 1700 50  0001 C CNN
	1    1050 1700
	1    0    0    -1  
$EndComp
$Comp
L power:+12V #PWR043
U 1 1
P 1050 1200
F 0 "#PWR043" H 1050 1050 50  0001 C CNN
F 1 "+12V" H 1065 1373 50  0000 C CNN
F 2 "" H 1050 1200 50  0001 C CNN
F 3 "" H 1050 1200 50  0001 C CNN
	1    1050 1200
	1    0    0    -1  
$EndComp
$Comp
L power:+5V #PWR045
U 1 1
P 1150 1300
F 0 "#PWR045" H 1150 1150 50  0001 C CNN
F 1 "+5V" H 1165 1473 50  0000 C CNN
F 2 "" H 1150 1300 50  0001 C CNN
F 3 "" H 1150 1300 50  0001 C CNN
	1    1150 1300
	1    0    0    -1  
$EndComp
$Comp
L power:+3.3V #PWR046
U 1 1
P 1250 1400
F 0 "#PWR046" H 1250 1250 50  0001 C CNN
F 1 "+3.3V" H 1265 1573 50  0000 C CNN
F 2 "" H 1250 1400 50  0001 C CNN
F 3 "" H 1250 1400 50  0001 C CNN
	1    1250 1400
	1    0    0    -1  
$EndComp
$Comp
L power:GNDA #PWR0104
U 1 1
P 13800 4050
F 0 "#PWR0104" H 13800 3800 50  0001 C CNN
F 1 "GNDA" H 13805 3877 50  0000 C CNN
F 2 "" H 13800 4050 50  0001 C CNN
F 3 "" H 13800 4050 50  0001 C CNN
	1    13800 4050
	1    0    0    -1  
$EndComp
$Comp
L power:GND #PWR0105
U 1 1
P 14400 4050
F 0 "#PWR0105" H 14400 3800 50  0001 C CNN
F 1 "GND" H 14405 3877 50  0000 C CNN
F 2 "" H 14400 4050 50  0001 C CNN
F 3 "" H 14400 4050 50  0001 C CNN
	1    14400 4050
	1    0    0    -1  
$EndComp
Wire Wire Line
	13800 4050 13800 3950
Wire Wire Line
	14400 3950 14400 4050
$Comp
L Device:Jumper JP1
U 1 1
P 14100 3950
F 0 "JP1" H 14100 4214 50  0000 C CNN
F 1 "Jumper" H 14100 4123 50  0000 C CNN
F 2 "Resistors_SMD:R_0805_HandSoldering" H 14100 3950 50  0001 C CNN
F 3 "~" H 14100 3950 50  0001 C CNN
	1    14100 3950
	1    0    0    -1  
$EndComp
Text GLabel 4300 3100 2    50   BiDi ~ 0
TEMP1W
Text Notes 14650 3100 0    200  ~ 0
Change to I2C part\n
$Comp
L Connector:Conn_01x08_Male J5
U 1 1
P 750 2700
F 0 "J5" H 856 3175 50  0000 C CNN
F 1 "Conn_01x08_Male" H 856 3085 50  0000 C CNN
F 2 "Pin_Headers:Pin_Header_Straight_1x08_Pitch2.54mm" H 750 2700 50  0001 C CNN
F 3 "~" H 750 2700 50  0001 C CNN
	1    750  2700
	1    0    0    -1  
$EndComp
$Comp
L Device:Q_NMOS_GSD Q5
U 1 1
P 9500 5800
F 0 "Q5" H 9705 5846 50  0000 L CNN
F 1 "DMN3404" H 9705 5755 50  0000 L CNN
F 2 "TO_SOT_Packages_SMD:SOT-23_Handsoldering" H 9700 5900 50  0001 C CNN
F 3 "~" H 9500 5800 50  0001 C CNN
	1    9500 5800
	1    0    0    -1  
$EndComp
$Comp
L Device:Q_NMOS_GSD Q2
U 1 1
P 8050 9350
F 0 "Q2" H 8255 9396 50  0000 L CNN
F 1 "DMN3404" H 8255 9305 50  0000 L CNN
F 2 "TO_SOT_Packages_SMD:SOT-23_Handsoldering" H 8250 9450 50  0001 C CNN
F 3 "~" H 8050 9350 50  0001 C CNN
	1    8050 9350
	1    0    0    -1  
$EndComp
$Comp
L Device:Q_NMOS_GSD Q4
U 1 1
P 9000 9150
F 0 "Q4" H 9205 9196 50  0000 L CNN
F 1 "DMN3404" H 9205 9105 50  0000 L CNN
F 2 "TO_SOT_Packages_SMD:SOT-23_Handsoldering" H 9200 9250 50  0001 C CNN
F 3 "~" H 9000 9150 50  0001 C CNN
	1    9000 9150
	1    0    0    -1  
$EndComp
$Comp
L Device:Q_NMOS_GSD Q6
U 1 1
P 9950 8950
F 0 "Q6" H 10155 8996 50  0000 L CNN
F 1 "DMN3404" H 10155 8905 50  0000 L CNN
F 2 "TO_SOT_Packages_SMD:SOT-23_Handsoldering" H 10150 9050 50  0001 C CNN
F 3 "~" H 9950 8950 50  0001 C CNN
	1    9950 8950
	1    0    0    -1  
$EndComp
$Comp
L Connector:Conn_01x04_Male J7
U 1 1
P 6400 3950
F 0 "J7" H 6372 3831 50  0000 R CNN
F 1 "Conn_01x04_Male" H 6372 3921 50  0000 R CNN
F 2 "Pin_Headers:Pin_Header_Straight_1x04_Pitch2.54mm" H 6400 3950 50  0001 C CNN
F 3 "~" H 6400 3950 50  0001 C CNN
	1    6400 3950
	-1   0    0    1   
$EndComp
$Comp
L power:GND #PWR050
U 1 1
P 6100 4150
F 0 "#PWR050" H 6100 3900 50  0001 C CNN
F 1 "GND" H 6105 3977 50  0000 C CNN
F 2 "" H 6100 4150 50  0001 C CNN
F 3 "" H 6100 4150 50  0001 C CNN
	1    6100 4150
	1    0    0    -1  
$EndComp
Wire Wire Line
	6100 4150 6100 4050
Wire Wire Line
	6100 4050 6200 4050
$Comp
L power:GND #PWR048
U 1 1
P 6100 3200
F 0 "#PWR048" H 6100 2950 50  0001 C CNN
F 1 "GND" H 6105 3027 50  0000 C CNN
F 2 "" H 6100 3200 50  0001 C CNN
F 3 "" H 6100 3200 50  0001 C CNN
	1    6100 3200
	1    0    0    -1  
$EndComp
Wire Wire Line
	6100 3200 6100 3100
Wire Wire Line
	6100 3100 6200 3100
$Comp
L Connector:Conn_01x05_Male J6
U 1 1
P 6400 2900
F 0 "J6" H 6372 2831 50  0000 R CNN
F 1 "Conn_01x05_Male" H 6372 2921 50  0000 R CNN
F 2 "Pin_Headers:Pin_Header_Straight_1x05_Pitch2.54mm" H 6400 2900 50  0001 C CNN
F 3 "~" H 6400 2900 50  0001 C CNN
	1    6400 2900
	-1   0    0    1   
$EndComp
$Comp
L power:+3.3V #PWR047
U 1 1
P 6100 2600
F 0 "#PWR047" H 6100 2450 50  0001 C CNN
F 1 "+3.3V" H 6115 2773 50  0000 C CNN
F 2 "" H 6100 2600 50  0001 C CNN
F 3 "" H 6100 2600 50  0001 C CNN
	1    6100 2600
	1    0    0    -1  
$EndComp
Wire Wire Line
	6200 2700 6100 2700
Wire Wire Line
	6100 2700 6100 2600
Wire Wire Line
	6200 3750 6100 3750
Wire Wire Line
	6100 3750 6100 3650
$Comp
L power:+3.3V #PWR049
U 1 1
P 6100 3650
F 0 "#PWR049" H 6100 3500 50  0001 C CNN
F 1 "+3.3V" H 6115 3823 50  0000 C CNN
F 2 "" H 6100 3650 50  0001 C CNN
F 3 "" H 6100 3650 50  0001 C CNN
	1    6100 3650
	1    0    0    -1  
$EndComp
Wire Wire Line
	6200 3850 6100 3850
Wire Wire Line
	6200 3950 6100 3950
Wire Wire Line
	6200 3000 6100 3000
Wire Wire Line
	6200 2900 6100 2900
Wire Wire Line
	6200 2800 6100 2800
Text GLabel 6100 2800 0    50   Input ~ 0
SPI_SCL
Text GLabel 6100 2900 0    50   Input ~ 0
SPI_Dout
Text GLabel 6100 3000 0    50   Input ~ 0
SPI_Din
Text GLabel 6100 3950 0    50   Input ~ 0
I2C_SDA
Text GLabel 6100 3850 0    50   Input ~ 0
I2C_SCL
$EndSCHEMATC
